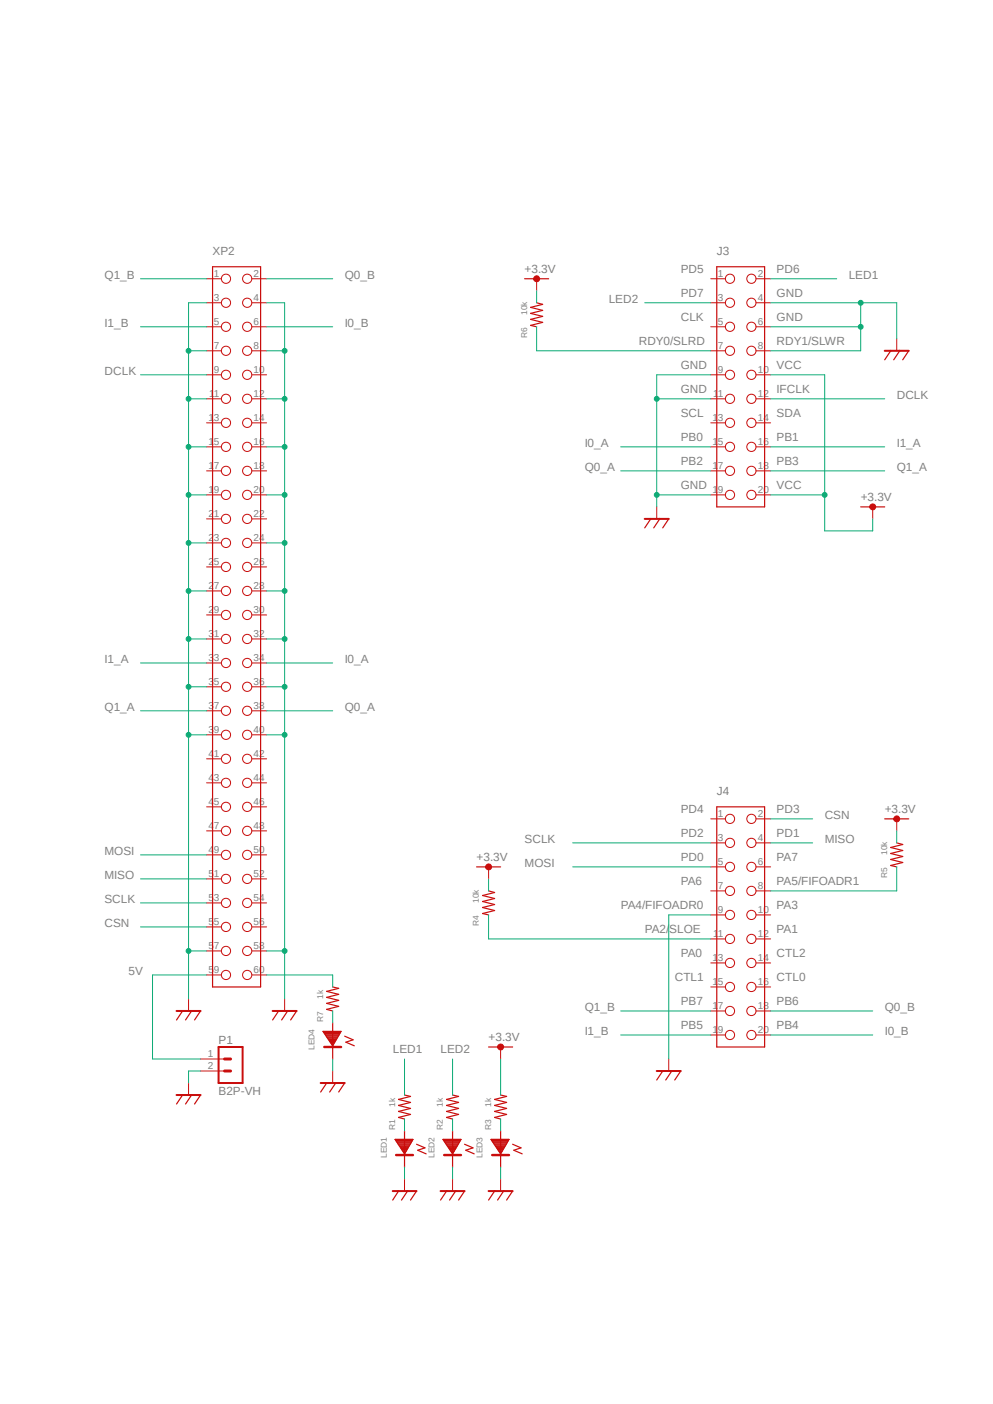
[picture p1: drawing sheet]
<?xml version="1.0" encoding="utf-8"?>
<!DOCTYPE eagle SYSTEM "eagle.dtd">
<eagle version="9.6.2">
<drawing>
<settings>
<setting alwaysvectorfont="no"/>
<setting verticaltext="up"/>
</settings>
<grid distance="0.1" unitdist="inch" unit="inch" style="lines" multiple="1" display="yes" altdistance="0.01" altunitdist="inch" altunit="inch"/>
<schematic xreflabel="%F%N/%S.%C%R" xrefpart="/%S.%C%R">
<libraries>
<library name="power">
<symbols>
<symbol name="+3.3V">
<wire x1="-2.54" y1="0" x2="2.54" y2="0" width="0.254" layer="94"/>
<circle x="0" y="0" radius="0.254" width="0.254" layer="94"/>
<circle x="0" y="0" radius="0.508" width="0.254" layer="94"/>
<text x="-2.54" y="1.27" size="1.778" layer="96">&gt;VALUE</text>
<pin name="+3.3V" x="0" y="-2.54" visible="off" length="short" direction="sup" rot="R90"/>
</symbol>
<symbol name="GND">
<wire x1="-2.54" y1="-2.54" x2="-1.27" y2="-2.54" width="0.4064" layer="94"/>
<wire x1="0.635" y1="-2.54" x2="2.54" y2="-2.54" width="0.4064" layer="94"/>
<wire x1="-1.27" y1="-2.54" x2="-2.54" y2="-4.445" width="0.254" layer="94"/>
<wire x1="2.54" y1="-2.54" x2="1.27" y2="-4.445" width="0.254" layer="94"/>
<wire x1="0.635" y1="-2.54" x2="-1.27" y2="-2.54" width="0.4064" layer="94"/>
<wire x1="0.635" y1="-2.54" x2="-0.635" y2="-4.445" width="0.254" layer="94"/>
<pin name="GND" x="0" y="0" visible="off" length="short" direction="sup" rot="R270"/>
</symbol>
</symbols>
<devicesets>
<deviceset name="+3.3V">
<gates>
<gate name="G$1" symbol="+3.3V" x="0" y="0"/>
</gates>
<devices>
<device name="">
<technologies>
<technology name=""/>
</technologies>
</device>
</devices>
</deviceset>
<deviceset name="GND">
<gates>
<gate name="GND" symbol="GND" x="0" y="0"/>
</gates>
<devices>
<device name="">
<technologies>
<technology name=""/>
</technologies>
</device>
</devices>
</deviceset>
</devicesets>
</library>
<library name="ttaka_desc">
<symbols>
<symbol name="RESISTOR">
<wire x1="-2.54" y1="0" x2="-2.2225" y2="1.27" width="0.254" layer="94"/>
<wire x1="-2.2225" y1="1.27" x2="-1.5875" y2="-1.27" width="0.254" layer="94"/>
<wire x1="-1.5875" y1="-1.27" x2="-0.9525" y2="1.27" width="0.254" layer="94"/>
<wire x1="-0.9525" y1="1.27" x2="-0.3175" y2="-1.27" width="0.254" layer="94"/>
<wire x1="-0.3175" y1="-1.27" x2="0.3175" y2="1.27" width="0.254" layer="94"/>
<wire x1="0.3175" y1="1.27" x2="0.9525" y2="-1.27" width="0.254" layer="94"/>
<wire x1="0.9525" y1="-1.27" x2="1.5875" y2="1.27" width="0.254" layer="94"/>
<wire x1="1.5875" y1="1.27" x2="2.2225" y2="-1.27" width="0.254" layer="94"/>
<wire x1="2.2225" y1="-1.27" x2="2.54" y2="0" width="0.254" layer="94"/>
<text x="-4.826" y="2.032" size="1.27" layer="95">&gt;NAME</text>
<text x="0" y="2.032" size="1.27" layer="96">&gt;VALUE</text>
<pin name="P$1" x="-2.54" y="0" visible="off" length="point" direction="pas"/>
<pin name="P$2" x="2.54" y="0" visible="off" length="point" direction="pas"/>
</symbol>
<symbol name="LED">
<wire x1="-2.54" y1="0" x2="5.1435" y2="0" width="0.254" layer="94"/>
<text x="-1.27" y="-5.08" size="1.27" layer="95">&gt;NAME</text>
<pin name="+" x="-2.54" y="0" visible="off" length="point" direction="pas"/>
<pin name="P$2" x="5.08" y="0" visible="off" length="point" direction="pas"/>
<polygon width="0.254" layer="94">
<vertex x="-0.762" y="1.778"/>
<vertex x="-0.762" y="-2.032"/>
<vertex x="2.286" y="0"/>
</polygon>
<wire x1="2.54" y1="1.778" x2="2.54" y2="-1.778" width="0.508" layer="94"/>
<wire x1="0.254" y1="2.54" x2="1.016" y2="4.318" width="0.254" layer="94"/>
<wire x1="1.016" y1="4.318" x2="1.524" y2="2.794" width="0.254" layer="94"/>
<wire x1="1.524" y1="2.794" x2="2.286" y2="4.572" width="0.254" layer="94"/>
</symbol>
</symbols>
<devicesets>
<deviceset name="LED1608">
<gates>
<gate name="G$1" symbol="LED" x="0" y="0"/>
</gates>
<devices>
<device name="" package="LED_1608">
<connects>
<connect gate="G$1" pin="+" pad="1"/>
<connect gate="G$1" pin="P$2" pad="2"/>
</connects>
<technologies>
<technology name=""/>
</technologies>
</device>
</devices>
</deviceset>
<deviceset name="R1608">
<gates>
<gate name="G$1" symbol="RESISTOR" x="0" y="0"/>
</gates>
<devices>
<device name="" package="C1608">
<connects>
<connect gate="G$1" pin="P$1" pad="1"/>
<connect gate="G$1" pin="P$2" pad="2"/>
</connects>
<technologies>
<technology name=""/>
</technologies>
</device>
</devices>
</deviceset>
</devicesets>
</library>
<library name="ttaka_conn">
<symbols>
<symbol name="EXTCON20P">
<text x="-5.08" y="27.94" size="1.778" layer="95" ratio="20">&gt;NAME</text>
<pin name="P12" x="6.35" y="-2.54" visible="pad" length="middle" function="dot" rot="R180"/>
<pin name="P11" x="-6.35" y="-2.54" visible="pad" length="middle" function="dot"/>
<pin name="P10" x="6.35" y="2.54" visible="pad" length="middle" function="dot" rot="R180"/>
<pin name="P9" x="-6.35" y="2.54" visible="pad" length="middle" function="dot"/>
<pin name="P8" x="6.35" y="7.62" visible="pad" length="middle" function="dot" rot="R180"/>
<pin name="P7" x="-6.35" y="7.62" visible="pad" length="middle" function="dot"/>
<pin name="P6" x="6.35" y="12.7" visible="pad" length="middle" function="dot" rot="R180"/>
<pin name="P5" x="-6.35" y="12.7" visible="pad" length="middle" function="dot"/>
<pin name="P4" x="6.35" y="17.78" visible="pad" length="middle" function="dot" rot="R180"/>
<pin name="P3" x="-6.35" y="17.78" visible="pad" length="middle" function="dot"/>
<pin name="P13" x="-6.35" y="-7.62" visible="pad" length="middle" function="dot"/>
<pin name="P14" x="6.35" y="-7.62" visible="pad" length="middle" function="dot" rot="R180"/>
<pin name="P15" x="-6.35" y="-12.7" visible="pad" length="middle" function="dot"/>
<pin name="P16" x="6.35" y="-12.7" visible="pad" length="middle" function="dot" rot="R180"/>
<pin name="P17" x="-6.35" y="-17.78" visible="pad" length="middle" function="dot"/>
<pin name="P18" x="6.35" y="-17.78" visible="pad" length="middle" function="dot" rot="R180"/>
<pin name="P19" x="-6.35" y="-22.86" visible="pad" length="middle" function="dot"/>
<pin name="P20" x="6.35" y="-22.86" visible="pad" length="middle" function="dot" rot="R180"/>
<pin name="P2" x="6.35" y="22.86" visible="pad" length="middle" function="dot" rot="R180"/>
<pin name="P1" x="-6.35" y="22.86" visible="pad" length="middle" function="dot"/>
<wire x1="5.08" y1="25.4" x2="5.08" y2="-25.4" width="0.254" layer="94"/>
<wire x1="5.08" y1="-25.4" x2="-5.08" y2="-25.4" width="0.254" layer="94"/>
<wire x1="-5.08" y1="-25.4" x2="-5.08" y2="25.4" width="0.254" layer="94"/>
<wire x1="-5.08" y1="25.4" x2="5.08" y2="25.4" width="0.254" layer="94"/>
</symbol>
<symbol name="EXTCON60P">
<text x="-5.08" y="78.74" size="1.778" layer="95" ratio="20">&gt;NAME</text>
<pin name="P12" x="6.35" y="48.26" visible="pad" length="middle" function="dot" rot="R180"/>
<pin name="P11" x="-6.35" y="48.26" visible="pad" length="middle" function="dot"/>
<pin name="P10" x="6.35" y="53.34" visible="pad" length="middle" function="dot" rot="R180"/>
<pin name="P9" x="-6.35" y="53.34" visible="pad" length="middle" function="dot"/>
<pin name="P8" x="6.35" y="58.42" visible="pad" length="middle" function="dot" rot="R180"/>
<pin name="P7" x="-6.35" y="58.42" visible="pad" length="middle" function="dot"/>
<pin name="P6" x="6.35" y="63.5" visible="pad" length="middle" function="dot" rot="R180"/>
<pin name="P5" x="-6.35" y="63.5" visible="pad" length="middle" function="dot"/>
<pin name="P4" x="6.35" y="68.58" visible="pad" length="middle" function="dot" rot="R180"/>
<pin name="P3" x="-6.35" y="68.58" visible="pad" length="middle" function="dot"/>
<pin name="P13" x="-6.35" y="43.18" visible="pad" length="middle" function="dot"/>
<pin name="P14" x="6.35" y="43.18" visible="pad" length="middle" function="dot" rot="R180"/>
<pin name="P15" x="-6.35" y="38.1" visible="pad" length="middle" function="dot"/>
<pin name="P16" x="6.35" y="38.1" visible="pad" length="middle" function="dot" rot="R180"/>
<pin name="P17" x="-6.35" y="33.02" visible="pad" length="middle" function="dot"/>
<pin name="P18" x="6.35" y="33.02" visible="pad" length="middle" function="dot" rot="R180"/>
<pin name="P19" x="-6.35" y="27.94" visible="pad" length="middle" function="dot"/>
<pin name="P20" x="6.35" y="27.94" visible="pad" length="middle" function="dot" rot="R180"/>
<pin name="P2" x="6.35" y="73.66" visible="pad" length="middle" function="dot" rot="R180"/>
<pin name="P1" x="-6.35" y="73.66" visible="pad" length="middle" function="dot"/>
<pin name="P21" x="-6.35" y="22.86" visible="pad" length="middle" function="dot"/>
<pin name="P22" x="6.35" y="22.86" visible="pad" length="middle" function="dot" rot="R180"/>
<pin name="P23" x="-6.35" y="17.78" visible="pad" length="middle" function="dot"/>
<pin name="P24" x="6.35" y="17.78" visible="pad" length="middle" function="dot" rot="R180"/>
<pin name="P25" x="-6.35" y="12.7" visible="pad" length="middle" function="dot"/>
<pin name="P26" x="6.35" y="12.7" visible="pad" length="middle" function="dot" rot="R180"/>
<pin name="P27" x="-6.35" y="7.62" visible="pad" length="middle" function="dot"/>
<pin name="P28" x="6.35" y="7.62" visible="pad" length="middle" function="dot" rot="R180"/>
<wire x1="5.08" y1="76.2" x2="5.08" y2="-76.2" width="0.254" layer="94"/>
<wire x1="5.08" y1="-76.2" x2="-5.08" y2="-76.2" width="0.254" layer="94"/>
<wire x1="-5.08" y1="-76.2" x2="-5.08" y2="76.2" width="0.254" layer="94"/>
<wire x1="-5.08" y1="76.2" x2="5.08" y2="76.2" width="0.254" layer="94"/>
<pin name="P29" x="-6.35" y="2.54" visible="pad" length="middle" function="dot"/>
<pin name="P30" x="6.35" y="2.54" visible="pad" length="middle" function="dot" rot="R180"/>
<pin name="P31" x="-6.35" y="-2.54" visible="pad" length="middle" function="dot"/>
<pin name="P32" x="6.35" y="-2.54" visible="pad" length="middle" function="dot" rot="R180"/>
<pin name="P33" x="-6.35" y="-7.62" visible="pad" length="middle" function="dot"/>
<pin name="P34" x="6.35" y="-7.62" visible="pad" length="middle" function="dot" rot="R180"/>
<pin name="P35" x="-6.35" y="-12.7" visible="pad" length="middle" function="dot"/>
<pin name="P36" x="6.35" y="-12.7" visible="pad" length="middle" function="dot" rot="R180"/>
<pin name="P37" x="-6.35" y="-17.78" visible="pad" length="middle" function="dot"/>
<pin name="P38" x="6.35" y="-17.78" visible="pad" length="middle" function="dot" rot="R180"/>
<pin name="P39" x="-6.35" y="-22.86" visible="pad" length="middle" function="dot"/>
<pin name="P40" x="6.35" y="-22.86" visible="pad" length="middle" function="dot" rot="R180"/>
<pin name="P41" x="-6.35" y="-27.94" visible="pad" length="middle" function="dot"/>
<pin name="P42" x="6.35" y="-27.94" visible="pad" length="middle" function="dot" rot="R180"/>
<pin name="P43" x="-6.35" y="-33.02" visible="pad" length="middle" function="dot"/>
<pin name="P44" x="6.35" y="-33.02" visible="pad" length="middle" function="dot" rot="R180"/>
<pin name="P45" x="-6.35" y="-38.1" visible="pad" length="middle" function="dot"/>
<pin name="P46" x="6.35" y="-38.1" visible="pad" length="middle" function="dot" rot="R180"/>
<pin name="P47" x="-6.35" y="-43.18" visible="pad" length="middle" function="dot"/>
<pin name="P48" x="6.35" y="-43.18" visible="pad" length="middle" function="dot" rot="R180"/>
<pin name="P49" x="-6.35" y="-48.26" visible="pad" length="middle" function="dot"/>
<pin name="P50" x="6.35" y="-48.26" visible="pad" length="middle" function="dot" rot="R180"/>
<pin name="P51" x="-6.35" y="-53.34" visible="pad" length="middle" function="dot"/>
<pin name="P52" x="6.35" y="-53.34" visible="pad" length="middle" function="dot" rot="R180"/>
<pin name="P53" x="-6.35" y="-58.42" visible="pad" length="middle" function="dot"/>
<pin name="P54" x="6.35" y="-58.42" visible="pad" length="middle" function="dot" rot="R180"/>
<pin name="P55" x="-6.35" y="-63.5" visible="pad" length="middle" function="dot"/>
<pin name="P56" x="6.35" y="-63.5" visible="pad" length="middle" function="dot" rot="R180"/>
<pin name="P57" x="-6.35" y="-68.58" visible="pad" length="middle" function="dot"/>
<pin name="P58" x="6.35" y="-68.58" visible="pad" length="middle" function="dot" rot="R180"/>
<pin name="P59" x="-6.35" y="-73.66" visible="pad" length="middle" function="dot"/>
<pin name="P60" x="6.35" y="-73.66" visible="pad" length="middle" function="dot" rot="R180"/>
</symbol>
<symbol name="JST_VH_2P">
<pin name="1" x="-5.08" y="0" visible="pad" length="middle" direction="pas" swaplevel="1"/>
<wire x1="1.27" y1="0" x2="0" y2="0" width="0.6096" layer="94"/>
<pin name="2" x="-5.08" y="-2.54" visible="pad" length="middle" direction="pas" swaplevel="1"/>
<wire x1="1.27" y1="-2.54" x2="0" y2="-2.54" width="0.6096" layer="94"/>
<wire x1="-1.27" y1="2.54" x2="3.81" y2="2.54" width="0.4064" layer="94"/>
<wire x1="-1.27" y1="2.54" x2="-1.27" y2="-5.08" width="0.4064" layer="94"/>
<wire x1="3.81" y1="2.54" x2="3.81" y2="-5.08" width="0.4064" layer="94"/>
<wire x1="-1.27" y1="-5.08" x2="3.81" y2="-5.08" width="0.4064" layer="94"/>
<text x="-1.27" y="3.175" size="1.778" layer="95">&gt;NAME</text>
<text x="-1.27" y="-7.62" size="1.778" layer="95">&gt;VALUE</text>
</symbol>
</symbols>
<devicesets>
<deviceset name="PINH-2.54MM-20P">
<gates>
<gate name="G$1" symbol="EXTCON20P" x="0" y="0"/>
</gates>
<devices>
<device name="" package="PINH-2.54MM-20P">
<connects>
<connect gate="G$1" pin="P1" pad="1"/>
<connect gate="G$1" pin="P10" pad="10"/>
<connect gate="G$1" pin="P11" pad="11"/>
<connect gate="G$1" pin="P12" pad="12"/>
<connect gate="G$1" pin="P13" pad="13"/>
<connect gate="G$1" pin="P14" pad="14"/>
<connect gate="G$1" pin="P15" pad="15"/>
<connect gate="G$1" pin="P16" pad="16"/>
<connect gate="G$1" pin="P17" pad="17"/>
<connect gate="G$1" pin="P18" pad="18"/>
<connect gate="G$1" pin="P19" pad="19"/>
<connect gate="G$1" pin="P2" pad="2"/>
<connect gate="G$1" pin="P20" pad="20"/>
<connect gate="G$1" pin="P3" pad="3"/>
<connect gate="G$1" pin="P4" pad="4"/>
<connect gate="G$1" pin="P5" pad="5"/>
<connect gate="G$1" pin="P6" pad="6"/>
<connect gate="G$1" pin="P7" pad="7"/>
<connect gate="G$1" pin="P8" pad="8"/>
<connect gate="G$1" pin="P9" pad="9"/>
</connects>
<technologies>
<technology name=""/>
</technologies>
</device>
</devices>
</deviceset>
<deviceset name="PINH-2.54MM-60P">
<gates>
<gate name="G$1" symbol="EXTCON60P" x="0" y="0"/>
</gates>
<devices>
<device name="" package="PINH-2.54MM-60P">
<connects>
<connect gate="G$1" pin="P1" pad="1"/>
<connect gate="G$1" pin="P10" pad="10"/>
<connect gate="G$1" pin="P11" pad="11"/>
<connect gate="G$1" pin="P12" pad="12"/>
<connect gate="G$1" pin="P13" pad="13"/>
<connect gate="G$1" pin="P14" pad="14"/>
<connect gate="G$1" pin="P15" pad="15"/>
<connect gate="G$1" pin="P16" pad="16"/>
<connect gate="G$1" pin="P17" pad="17"/>
<connect gate="G$1" pin="P18" pad="18"/>
<connect gate="G$1" pin="P19" pad="19"/>
<connect gate="G$1" pin="P2" pad="2"/>
<connect gate="G$1" pin="P20" pad="20"/>
<connect gate="G$1" pin="P21" pad="21"/>
<connect gate="G$1" pin="P22" pad="22"/>
<connect gate="G$1" pin="P23" pad="23"/>
<connect gate="G$1" pin="P24" pad="24"/>
<connect gate="G$1" pin="P25" pad="25"/>
<connect gate="G$1" pin="P26" pad="26"/>
<connect gate="G$1" pin="P27" pad="27"/>
<connect gate="G$1" pin="P28" pad="28"/>
<connect gate="G$1" pin="P29" pad="29"/>
<connect gate="G$1" pin="P3" pad="3"/>
<connect gate="G$1" pin="P30" pad="30"/>
<connect gate="G$1" pin="P31" pad="31"/>
<connect gate="G$1" pin="P32" pad="32"/>
<connect gate="G$1" pin="P33" pad="33"/>
<connect gate="G$1" pin="P34" pad="34"/>
<connect gate="G$1" pin="P35" pad="35"/>
<connect gate="G$1" pin="P36" pad="36"/>
<connect gate="G$1" pin="P37" pad="37"/>
<connect gate="G$1" pin="P38" pad="38"/>
<connect gate="G$1" pin="P39" pad="39"/>
<connect gate="G$1" pin="P4" pad="4"/>
<connect gate="G$1" pin="P40" pad="40"/>
<connect gate="G$1" pin="P41" pad="41"/>
<connect gate="G$1" pin="P42" pad="42"/>
<connect gate="G$1" pin="P43" pad="43"/>
<connect gate="G$1" pin="P44" pad="44"/>
<connect gate="G$1" pin="P45" pad="45"/>
<connect gate="G$1" pin="P46" pad="46"/>
<connect gate="G$1" pin="P47" pad="47"/>
<connect gate="G$1" pin="P48" pad="48"/>
<connect gate="G$1" pin="P49" pad="49"/>
<connect gate="G$1" pin="P5" pad="5"/>
<connect gate="G$1" pin="P50" pad="50"/>
<connect gate="G$1" pin="P51" pad="51"/>
<connect gate="G$1" pin="P52" pad="52"/>
<connect gate="G$1" pin="P53" pad="53"/>
<connect gate="G$1" pin="P54" pad="54"/>
<connect gate="G$1" pin="P55" pad="55"/>
<connect gate="G$1" pin="P56" pad="56"/>
<connect gate="G$1" pin="P57" pad="57"/>
<connect gate="G$1" pin="P58" pad="58"/>
<connect gate="G$1" pin="P59" pad="59"/>
<connect gate="G$1" pin="P6" pad="6"/>
<connect gate="G$1" pin="P60" pad="60"/>
<connect gate="G$1" pin="P7" pad="7"/>
<connect gate="G$1" pin="P8" pad="8"/>
<connect gate="G$1" pin="P9" pad="9"/>
</connects>
<technologies>
<technology name=""/>
</technologies>
</device>
</devices>
</deviceset>
<deviceset name="B2P-VH">
<gates>
<gate name="G$1" symbol="JST_VH_2P" x="0" y="0"/>
</gates>
<devices>
<device name="" package="B2P-VH">
<connects>
<connect gate="G$1" pin="1" pad="1"/>
<connect gate="G$1" pin="2" pad="2"/>
</connects>
<technologies>
<technology name=""/>
</technologies>
</device>
</devices>
</deviceset>
</devicesets>
</library>
</libraries>
<attributes>
</attributes>
<variantdefs>
</variantdefs>
<classes>
<class number="0" name="default" width="0" drill="0">
</class>
</classes>
<parts>
<part name="J3" library="ttaka_conn" deviceset="PINH-2.54MM-20P" device=""/>
<part name="J4" library="ttaka_conn" deviceset="PINH-2.54MM-20P" device=""/>
<part name="LED1" library="ttaka_desc" deviceset="LED1608" device=""/>
<part name="LED2" library="ttaka_desc" deviceset="LED1608" device=""/>
<part name="LED3" library="ttaka_desc" deviceset="LED1608" device=""/>
<part name="U$4" library="power" deviceset="GND" device=""/>
<part name="U$5" library="power" deviceset="+3.3V" device=""/>
<part name="U$6" library="power" deviceset="GND" device=""/>
<part name="U$9" library="power" deviceset="GND" device=""/>
<part name="U$10" library="power" deviceset="+3.3V" device=""/>
<part name="U$17" library="power" deviceset="+3.3V" device=""/>
<part name="U$19" library="power" deviceset="GND" device=""/>
<part name="U$20" library="power" deviceset="+3.3V" device=""/>
<part name="U$2" library="power" deviceset="GND" device=""/>
<part name="U$3" library="power" deviceset="GND" device=""/>
<part name="U$1" library="power" deviceset="+3.3V" device=""/>
<part name="U$12" library="power" deviceset="GND" device=""/>
<part name="U$13" library="power" deviceset="GND" device=""/>
<part name="R1" library="ttaka_desc" deviceset="R1608" device="" value="1k"/>
<part name="R2" library="ttaka_desc" deviceset="R1608" device="" value="1k"/>
<part name="R3" library="ttaka_desc" deviceset="R1608" device="" value="1k"/>
<part name="R4" library="ttaka_desc" deviceset="R1608" device="" value="10k"/>
<part name="R5" library="ttaka_desc" deviceset="R1608" device="" value="10k"/>
<part name="R6" library="ttaka_desc" deviceset="R1608" device="" value="10k"/>
<part name="XP2" library="ttaka_conn" deviceset="PINH-2.54MM-60P" device=""/>
<part name="U$7" library="power" deviceset="GND" device=""/>
<part name="P1" library="ttaka_conn" deviceset="B2P-VH" device=""/>
<part name="R7" library="ttaka_desc" deviceset="R1608" device="" value="1k"/>
<part name="LED4" library="ttaka_desc" deviceset="LED1608" device=""/>
<part name="U$8" library="power" deviceset="GND" device=""/>
</parts>
<sheets>
<sheet>
<plain>
<text x="187.96" y="11.43" size="1.778" layer="95">RDY1/SLWR</text>
<text x="187.96" y="26.67" size="1.778" layer="95">PD6</text>
<text x="187.96" y="21.59" size="1.778" layer="95">GND</text>
<text x="187.96" y="16.51" size="1.778" layer="95">GND</text>
<text x="187.96" y="6.35" size="1.778" layer="95">VCC</text>
<text x="187.96" y="-19.05" size="1.778" layer="95">VCC</text>
<text x="187.96" y="1.27" size="1.778" layer="95">IFCLK</text>
<text x="187.96" y="-3.81" size="1.778" layer="95">SDA</text>
<text x="187.96" y="-8.89" size="1.778" layer="95">PB1</text>
<text x="187.96" y="-13.97" size="1.778" layer="95">PB3</text>
<text x="167.64" y="-19.05" size="1.778" layer="95">GND</text>
<text x="167.64" y="1.27" size="1.778" layer="95">GND</text>
<text x="167.64" y="6.35" size="1.778" layer="95">GND</text>
<text x="167.64" y="26.67" size="1.778" layer="95">PD5</text>
<text x="167.64" y="21.59" size="1.778" layer="95">PD7</text>
<text x="167.64" y="16.51" size="1.778" layer="95">CLK</text>
<text x="158.75" y="11.43" size="1.778" layer="95">RDY0/SLRD</text>
<text x="167.64" y="-3.81" size="1.778" layer="95">SCL</text>
<text x="167.64" y="-8.89" size="1.778" layer="95">PB0</text>
<text x="167.64" y="-13.97" size="1.778" layer="95">PB2</text>
<text x="167.64" y="-87.63" size="1.778" layer="95">PD4</text>
<text x="167.64" y="-92.71" size="1.778" layer="95">PD2</text>
<text x="167.64" y="-97.79" size="1.778" layer="95">PD0</text>
<text x="167.64" y="-102.87" size="1.778" layer="95">PA6</text>
<text x="154.94" y="-107.95" size="1.778" layer="95">PA4/FIFOADR0</text>
<text x="160.02" y="-113.03" size="1.778" layer="95">PA2/SLOE</text>
<text x="167.64" y="-118.11" size="1.778" layer="95">PA0</text>
<text x="166.37" y="-123.19" size="1.778" layer="95">CTL1</text>
<text x="167.64" y="-128.27" size="1.778" layer="95">PB7</text>
<text x="167.64" y="-133.35" size="1.778" layer="95">PB5</text>
<text x="187.96" y="-133.35" size="1.778" layer="95">PB4</text>
<text x="187.96" y="-128.27" size="1.778" layer="95">PB6</text>
<text x="187.96" y="-123.19" size="1.778" layer="95">CTL0</text>
<text x="187.96" y="-118.11" size="1.778" layer="95">CTL2</text>
<text x="187.96" y="-113.03" size="1.778" layer="95">PA1</text>
<text x="187.96" y="-107.95" size="1.778" layer="95">PA3</text>
<text x="187.96" y="-102.87" size="1.778" layer="95">PA5/FIFOADR1</text>
<text x="187.96" y="-97.79" size="1.778" layer="95">PA7</text>
<text x="187.96" y="-92.71" size="1.778" layer="95">PD1</text>
<text x="187.96" y="-87.63" size="1.778" layer="95">PD3</text>
</plain>
<instances>
<instance part="J3" gate="G$1" x="180.34" y="2.54" smashed="yes">
<attribute name="NAME" x="175.26" y="30.48" size="1.778" layer="95" ratio="20"/>
</instance>
<instance part="J4" gate="G$1" x="180.34" y="-111.76" smashed="yes">
<attribute name="NAME" x="175.26" y="-83.82" size="1.778" layer="95" ratio="20"/>
</instance>
<instance part="LED1" gate="G$1" x="109.22" y="-157.48" smashed="yes" rot="R270">
<attribute name="NAME" x="104.14" y="-156.21" size="1.27" layer="95" rot="R270"/>
</instance>
<instance part="LED2" gate="G$1" x="119.38" y="-157.48" smashed="yes" rot="R270">
<attribute name="NAME" x="114.3" y="-156.21" size="1.27" layer="95" rot="R270"/>
</instance>
<instance part="LED3" gate="G$1" x="129.54" y="-157.48" smashed="yes" rot="R270">
<attribute name="NAME" x="124.46" y="-156.21" size="1.27" layer="95" rot="R270"/>
</instance>
<instance part="U$4" gate="GND" x="129.54" y="-165.1" smashed="yes"/>
<instance part="U$5" gate="G$1" x="129.54" y="-137.16" smashed="yes">
<attribute name="VALUE" x="127" y="-135.89" size="1.778" layer="96"/>
</instance>
<instance part="U$6" gate="GND" x="213.36" y="12.7" smashed="yes"/>
<instance part="U$9" gate="GND" x="162.56" y="-22.86" smashed="yes"/>
<instance part="U$10" gate="G$1" x="137.16" y="25.4" smashed="yes">
<attribute name="VALUE" x="134.62" y="26.67" size="1.778" layer="96"/>
</instance>
<instance part="U$17" gate="G$1" x="208.28" y="-22.86" smashed="yes">
<attribute name="VALUE" x="205.74" y="-21.59" size="1.778" layer="96"/>
</instance>
<instance part="U$19" gate="GND" x="165.1" y="-139.7" smashed="yes"/>
<instance part="U$20" gate="G$1" x="127" y="-99.06" smashed="yes">
<attribute name="VALUE" x="124.46" y="-97.79" size="1.778" layer="96"/>
</instance>
<instance part="U$2" gate="GND" x="119.38" y="-165.1" smashed="yes"/>
<instance part="U$3" gate="GND" x="109.22" y="-165.1" smashed="yes"/>
<instance part="U$1" gate="G$1" x="213.36" y="-88.9" smashed="yes">
<attribute name="VALUE" x="210.82" y="-87.63" size="1.778" layer="96"/>
</instance>
<instance part="U$12" gate="GND" x="83.82" y="-127" smashed="yes"/>
<instance part="U$13" gate="GND" x="63.5" y="-127" smashed="yes"/>
<instance part="R1" gate="G$1" x="109.22" y="-149.86" smashed="yes" rot="R90">
<attribute name="NAME" x="107.188" y="-154.686" size="1.27" layer="95" rot="R90"/>
<attribute name="VALUE" x="107.188" y="-149.86" size="1.27" layer="96" rot="R90"/>
</instance>
<instance part="R2" gate="G$1" x="119.38" y="-149.86" smashed="yes" rot="R90">
<attribute name="NAME" x="117.348" y="-154.686" size="1.27" layer="95" rot="R90"/>
<attribute name="VALUE" x="117.348" y="-149.86" size="1.27" layer="96" rot="R90"/>
</instance>
<instance part="R3" gate="G$1" x="129.54" y="-149.86" smashed="yes" rot="R90">
<attribute name="NAME" x="127.508" y="-154.686" size="1.27" layer="95" rot="R90"/>
<attribute name="VALUE" x="127.508" y="-149.86" size="1.27" layer="96" rot="R90"/>
</instance>
<instance part="R4" gate="G$1" x="127" y="-106.68" smashed="yes" rot="R90">
<attribute name="NAME" x="124.968" y="-111.506" size="1.27" layer="95" rot="R90"/>
<attribute name="VALUE" x="124.968" y="-106.68" size="1.27" layer="96" rot="R90"/>
</instance>
<instance part="R5" gate="G$1" x="213.36" y="-96.52" smashed="yes" rot="R90">
<attribute name="NAME" x="211.328" y="-101.346" size="1.27" layer="95" rot="R90"/>
<attribute name="VALUE" x="211.328" y="-96.52" size="1.27" layer="96" rot="R90"/>
</instance>
<instance part="R6" gate="G$1" x="137.16" y="17.78" smashed="yes" rot="R90">
<attribute name="NAME" x="135.128" y="12.954" size="1.27" layer="95" rot="R90"/>
<attribute name="VALUE" x="135.128" y="17.78" size="1.27" layer="96" rot="R90"/>
</instance>
<instance part="XP2" gate="G$1" x="73.66" y="-48.26" smashed="yes">
<attribute name="NAME" x="68.58" y="30.48" size="1.778" layer="95" ratio="20"/>
</instance>
<instance part="U$7" gate="GND" x="63.5" y="-144.78" smashed="yes"/>
<instance part="P1" gate="G$1" x="71.12" y="-139.7" smashed="yes">
<attribute name="NAME" x="69.85" y="-136.525" size="1.778" layer="95"/>
<attribute name="VALUE" x="69.85" y="-147.32" size="1.778" layer="95"/>
</instance>
<instance part="R7" gate="G$1" x="93.98" y="-127" smashed="yes" rot="R90">
<attribute name="NAME" x="91.948" y="-131.826" size="1.27" layer="95" rot="R90"/>
<attribute name="VALUE" x="91.948" y="-127" size="1.27" layer="96" rot="R90"/>
</instance>
<instance part="LED4" gate="G$1" x="93.98" y="-134.62" smashed="yes" rot="R270">
<attribute name="NAME" x="88.9" y="-133.35" size="1.27" layer="95" rot="R270"/>
</instance>
<instance part="U$8" gate="GND" x="93.98" y="-142.24" smashed="yes"/>
</instances>
<busses>
</busses>
<nets>
<net name="GND" class="0">
<segment>
<pinref part="U$4" gate="GND" pin="GND"/>
<pinref part="LED3" gate="G$1" pin="P$2"/>
<wire x1="129.54" y1="-165.1" x2="129.54" y2="-162.56" width="0.1524" layer="91"/>
</segment>
<segment>
<pinref part="J3" gate="G$1" pin="P4"/>
<wire x1="186.69" y1="20.32" x2="205.74" y2="20.32" width="0.1524" layer="91"/>
<pinref part="U$6" gate="GND" pin="GND"/>
<wire x1="205.74" y1="20.32" x2="213.36" y2="20.32" width="0.1524" layer="91"/>
<wire x1="213.36" y1="20.32" x2="213.36" y2="12.7" width="0.1524" layer="91"/>
<pinref part="J3" gate="G$1" pin="P8"/>
<wire x1="186.69" y1="10.16" x2="205.74" y2="10.16" width="0.1524" layer="91"/>
<wire x1="205.74" y1="10.16" x2="205.74" y2="15.24" width="0.1524" layer="91"/>
<junction x="205.74" y="20.32"/>
<pinref part="J3" gate="G$1" pin="P6"/>
<wire x1="205.74" y1="15.24" x2="205.74" y2="20.32" width="0.1524" layer="91"/>
<wire x1="186.69" y1="15.24" x2="205.74" y2="15.24" width="0.1524" layer="91"/>
<junction x="205.74" y="15.24"/>
</segment>
<segment>
<pinref part="U$9" gate="GND" pin="GND"/>
<pinref part="J3" gate="G$1" pin="P9"/>
<wire x1="162.56" y1="0" x2="162.56" y2="-20.32" width="0.1524" layer="91"/>
<wire x1="162.56" y1="-20.32" x2="162.56" y2="-22.86" width="0.1524" layer="91"/>
<wire x1="173.99" y1="5.08" x2="162.56" y2="5.08" width="0.1524" layer="91"/>
<wire x1="162.56" y1="5.08" x2="162.56" y2="0" width="0.1524" layer="91"/>
<pinref part="J3" gate="G$1" pin="P11"/>
<wire x1="173.99" y1="0" x2="162.56" y2="0" width="0.1524" layer="91"/>
<junction x="162.56" y="0"/>
<pinref part="J3" gate="G$1" pin="P19"/>
<wire x1="173.99" y1="-20.32" x2="162.56" y2="-20.32" width="0.1524" layer="91"/>
<junction x="162.56" y="-20.32"/>
</segment>
<segment>
<pinref part="J4" gate="G$1" pin="P9"/>
<wire x1="173.99" y1="-109.22" x2="165.1" y2="-109.22" width="0.1524" layer="91"/>
<pinref part="U$19" gate="GND" pin="GND"/>
<wire x1="165.1" y1="-109.22" x2="165.1" y2="-139.7" width="0.1524" layer="91"/>
</segment>
<segment>
<pinref part="LED2" gate="G$1" pin="P$2"/>
<pinref part="U$2" gate="GND" pin="GND"/>
<wire x1="119.38" y1="-162.56" x2="119.38" y2="-165.1" width="0.1524" layer="91"/>
</segment>
<segment>
<pinref part="LED1" gate="G$1" pin="P$2"/>
<pinref part="U$3" gate="GND" pin="GND"/>
<wire x1="109.22" y1="-162.56" x2="109.22" y2="-165.1" width="0.1524" layer="91"/>
</segment>
<segment>
<pinref part="XP2" gate="G$1" pin="P4"/>
<pinref part="U$12" gate="GND" pin="GND"/>
<wire x1="80.01" y1="20.32" x2="83.82" y2="20.32" width="0.1524" layer="91"/>
<wire x1="83.82" y1="20.32" x2="83.82" y2="10.16" width="0.1524" layer="91"/>
<pinref part="XP2" gate="G$1" pin="P8"/>
<wire x1="83.82" y1="10.16" x2="83.82" y2="0" width="0.1524" layer="91"/>
<wire x1="83.82" y1="0" x2="83.82" y2="-10.16" width="0.1524" layer="91"/>
<wire x1="83.82" y1="-10.16" x2="83.82" y2="-20.32" width="0.1524" layer="91"/>
<wire x1="83.82" y1="-20.32" x2="83.82" y2="-30.48" width="0.1524" layer="91"/>
<wire x1="83.82" y1="-30.48" x2="83.82" y2="-40.64" width="0.1524" layer="91"/>
<wire x1="83.82" y1="-40.64" x2="83.82" y2="-50.8" width="0.1524" layer="91"/>
<wire x1="83.82" y1="-50.8" x2="83.82" y2="-60.96" width="0.1524" layer="91"/>
<wire x1="83.82" y1="-60.96" x2="83.82" y2="-71.12" width="0.1524" layer="91"/>
<wire x1="83.82" y1="-71.12" x2="83.82" y2="-116.84" width="0.1524" layer="91"/>
<wire x1="83.82" y1="-116.84" x2="83.82" y2="-127" width="0.1524" layer="91"/>
<wire x1="80.01" y1="10.16" x2="83.82" y2="10.16" width="0.1524" layer="91"/>
<junction x="83.82" y="10.16"/>
<pinref part="XP2" gate="G$1" pin="P12"/>
<wire x1="80.01" y1="0" x2="83.82" y2="0" width="0.1524" layer="91"/>
<junction x="83.82" y="0"/>
<pinref part="XP2" gate="G$1" pin="P16"/>
<wire x1="80.01" y1="-10.16" x2="83.82" y2="-10.16" width="0.1524" layer="91"/>
<junction x="83.82" y="-10.16"/>
<pinref part="XP2" gate="G$1" pin="P20"/>
<wire x1="80.01" y1="-20.32" x2="83.82" y2="-20.32" width="0.1524" layer="91"/>
<junction x="83.82" y="-20.32"/>
<pinref part="XP2" gate="G$1" pin="P24"/>
<wire x1="80.01" y1="-30.48" x2="83.82" y2="-30.48" width="0.1524" layer="91"/>
<junction x="83.82" y="-30.48"/>
<pinref part="XP2" gate="G$1" pin="P28"/>
<wire x1="80.01" y1="-40.64" x2="83.82" y2="-40.64" width="0.1524" layer="91"/>
<junction x="83.82" y="-40.64"/>
<pinref part="XP2" gate="G$1" pin="P32"/>
<wire x1="80.01" y1="-50.8" x2="83.82" y2="-50.8" width="0.1524" layer="91"/>
<junction x="83.82" y="-50.8"/>
<pinref part="XP2" gate="G$1" pin="P36"/>
<wire x1="80.01" y1="-60.96" x2="83.82" y2="-60.96" width="0.1524" layer="91"/>
<junction x="83.82" y="-60.96"/>
<pinref part="XP2" gate="G$1" pin="P40"/>
<wire x1="80.01" y1="-71.12" x2="83.82" y2="-71.12" width="0.1524" layer="91"/>
<junction x="83.82" y="-71.12"/>
<pinref part="XP2" gate="G$1" pin="P58"/>
<wire x1="80.01" y1="-116.84" x2="83.82" y2="-116.84" width="0.1524" layer="91"/>
<junction x="83.82" y="-116.84"/>
</segment>
<segment>
<pinref part="XP2" gate="G$1" pin="P3"/>
<pinref part="U$13" gate="GND" pin="GND"/>
<wire x1="67.31" y1="20.32" x2="63.5" y2="20.32" width="0.1524" layer="91"/>
<wire x1="63.5" y1="20.32" x2="63.5" y2="10.16" width="0.1524" layer="91"/>
<pinref part="XP2" gate="G$1" pin="P7"/>
<wire x1="63.5" y1="10.16" x2="63.5" y2="0" width="0.1524" layer="91"/>
<wire x1="63.5" y1="0" x2="63.5" y2="-10.16" width="0.1524" layer="91"/>
<wire x1="63.5" y1="-10.16" x2="63.5" y2="-20.32" width="0.1524" layer="91"/>
<wire x1="63.5" y1="-20.32" x2="63.5" y2="-30.48" width="0.1524" layer="91"/>
<wire x1="63.5" y1="-30.48" x2="63.5" y2="-40.64" width="0.1524" layer="91"/>
<wire x1="63.5" y1="-40.64" x2="63.5" y2="-50.8" width="0.1524" layer="91"/>
<wire x1="63.5" y1="-50.8" x2="63.5" y2="-60.96" width="0.1524" layer="91"/>
<wire x1="63.5" y1="-60.96" x2="63.5" y2="-71.12" width="0.1524" layer="91"/>
<wire x1="63.5" y1="-71.12" x2="63.5" y2="-116.84" width="0.1524" layer="91"/>
<wire x1="63.5" y1="-116.84" x2="63.5" y2="-127" width="0.1524" layer="91"/>
<wire x1="67.31" y1="10.16" x2="63.5" y2="10.16" width="0.1524" layer="91"/>
<junction x="63.5" y="10.16"/>
<pinref part="XP2" gate="G$1" pin="P11"/>
<wire x1="67.31" y1="0" x2="63.5" y2="0" width="0.1524" layer="91"/>
<junction x="63.5" y="0"/>
<pinref part="XP2" gate="G$1" pin="P15"/>
<wire x1="67.31" y1="-10.16" x2="63.5" y2="-10.16" width="0.1524" layer="91"/>
<junction x="63.5" y="-10.16"/>
<pinref part="XP2" gate="G$1" pin="P19"/>
<wire x1="67.31" y1="-20.32" x2="63.5" y2="-20.32" width="0.1524" layer="91"/>
<junction x="63.5" y="-20.32"/>
<pinref part="XP2" gate="G$1" pin="P23"/>
<wire x1="67.31" y1="-30.48" x2="63.5" y2="-30.48" width="0.1524" layer="91"/>
<junction x="63.5" y="-30.48"/>
<pinref part="XP2" gate="G$1" pin="P27"/>
<wire x1="67.31" y1="-40.64" x2="63.5" y2="-40.64" width="0.1524" layer="91"/>
<junction x="63.5" y="-40.64"/>
<pinref part="XP2" gate="G$1" pin="P31"/>
<wire x1="67.31" y1="-50.8" x2="63.5" y2="-50.8" width="0.1524" layer="91"/>
<junction x="63.5" y="-50.8"/>
<pinref part="XP2" gate="G$1" pin="P35"/>
<wire x1="67.31" y1="-60.96" x2="63.5" y2="-60.96" width="0.1524" layer="91"/>
<junction x="63.5" y="-60.96"/>
<pinref part="XP2" gate="G$1" pin="P39"/>
<wire x1="67.31" y1="-71.12" x2="63.5" y2="-71.12" width="0.1524" layer="91"/>
<junction x="63.5" y="-71.12"/>
<pinref part="XP2" gate="G$1" pin="P57"/>
<wire x1="67.31" y1="-116.84" x2="63.5" y2="-116.84" width="0.1524" layer="91"/>
<junction x="63.5" y="-116.84"/>
</segment>
<segment>
<wire x1="66.04" y1="-142.24" x2="63.5" y2="-142.24" width="0.1524" layer="91"/>
<pinref part="U$7" gate="GND" pin="GND"/>
<wire x1="63.5" y1="-142.24" x2="63.5" y2="-144.78" width="0.1524" layer="91"/>
<pinref part="P1" gate="G$1" pin="2"/>
</segment>
<segment>
<pinref part="LED4" gate="G$1" pin="P$2"/>
<pinref part="U$8" gate="GND" pin="GND"/>
<wire x1="93.98" y1="-139.7" x2="93.98" y2="-142.24" width="0.1524" layer="91"/>
</segment>
</net>
<net name="+3.3V" class="0">
<segment>
<wire x1="129.54" y1="-147.32" x2="129.54" y2="-139.7" width="0.1524" layer="91"/>
<pinref part="U$5" gate="G$1" pin="+3.3V"/>
<pinref part="R3" gate="G$1" pin="P$2"/>
</segment>
<segment>
<pinref part="U$10" gate="G$1" pin="+3.3V"/>
<wire x1="137.16" y1="22.86" x2="137.16" y2="20.32" width="0.1524" layer="91"/>
<pinref part="R6" gate="G$1" pin="P$2"/>
</segment>
<segment>
<pinref part="U$17" gate="G$1" pin="+3.3V"/>
<wire x1="208.28" y1="-25.4" x2="208.28" y2="-27.94" width="0.1524" layer="91"/>
<wire x1="208.28" y1="-27.94" x2="198.12" y2="-27.94" width="0.1524" layer="91"/>
<pinref part="J3" gate="G$1" pin="P20"/>
<wire x1="186.69" y1="-20.32" x2="198.12" y2="-20.32" width="0.1524" layer="91"/>
<pinref part="J3" gate="G$1" pin="P10"/>
<wire x1="186.69" y1="5.08" x2="198.12" y2="5.08" width="0.1524" layer="91"/>
<wire x1="198.12" y1="5.08" x2="198.12" y2="-20.32" width="0.1524" layer="91"/>
<wire x1="198.12" y1="-27.94" x2="198.12" y2="-20.32" width="0.1524" layer="91"/>
<junction x="198.12" y="-20.32"/>
</segment>
<segment>
<pinref part="U$20" gate="G$1" pin="+3.3V"/>
<wire x1="127" y1="-101.6" x2="127" y2="-104.14" width="0.1524" layer="91"/>
<pinref part="R4" gate="G$1" pin="P$2"/>
</segment>
<segment>
<pinref part="U$1" gate="G$1" pin="+3.3V"/>
<wire x1="213.36" y1="-93.98" x2="213.36" y2="-91.44" width="0.1524" layer="91"/>
<pinref part="R5" gate="G$1" pin="P$2"/>
</segment>
</net>
<net name="DCLK" class="0">
<segment>
<pinref part="J3" gate="G$1" pin="P12"/>
<wire x1="186.69" y1="0" x2="210.82" y2="0" width="0.1524" layer="91"/>
<label x="213.36" y="0" size="1.778" layer="95"/>
</segment>
<segment>
<pinref part="XP2" gate="G$1" pin="P9"/>
<wire x1="67.31" y1="5.08" x2="53.34" y2="5.08" width="0.1524" layer="91"/>
<label x="45.72" y="5.08" size="1.778" layer="95"/>
</segment>
</net>
<net name="I1_A" class="0">
<segment>
<pinref part="J3" gate="G$1" pin="P16"/>
<wire x1="186.69" y1="-10.16" x2="210.82" y2="-10.16" width="0.1524" layer="91"/>
<label x="213.36" y="-10.16" size="1.778" layer="95"/>
</segment>
<segment>
<pinref part="XP2" gate="G$1" pin="P33"/>
<wire x1="67.31" y1="-55.88" x2="53.34" y2="-55.88" width="0.1524" layer="91"/>
<label x="45.72" y="-55.88" size="1.778" layer="95"/>
</segment>
</net>
<net name="I0_A" class="0">
<segment>
<pinref part="J3" gate="G$1" pin="P15"/>
<wire x1="173.99" y1="-10.16" x2="154.94" y2="-10.16" width="0.1524" layer="91"/>
<label x="147.32" y="-10.16" size="1.778" layer="95"/>
</segment>
<segment>
<pinref part="XP2" gate="G$1" pin="P34"/>
<wire x1="80.01" y1="-55.88" x2="93.98" y2="-55.88" width="0.1524" layer="91"/>
<label x="96.52" y="-55.88" size="1.778" layer="95"/>
</segment>
</net>
<net name="Q0_A" class="0">
<segment>
<pinref part="J3" gate="G$1" pin="P17"/>
<wire x1="173.99" y1="-15.24" x2="154.94" y2="-15.24" width="0.1524" layer="91"/>
<label x="147.32" y="-15.24" size="1.778" layer="95"/>
</segment>
<segment>
<pinref part="XP2" gate="G$1" pin="P38"/>
<wire x1="80.01" y1="-66.04" x2="93.98" y2="-66.04" width="0.1524" layer="91"/>
<label x="96.52" y="-66.04" size="1.778" layer="95"/>
</segment>
</net>
<net name="Q1_A" class="0">
<segment>
<pinref part="J3" gate="G$1" pin="P18"/>
<wire x1="186.69" y1="-15.24" x2="210.82" y2="-15.24" width="0.1524" layer="91"/>
<label x="213.36" y="-15.24" size="1.778" layer="95"/>
</segment>
<segment>
<pinref part="XP2" gate="G$1" pin="P37"/>
<wire x1="67.31" y1="-66.04" x2="53.34" y2="-66.04" width="0.1524" layer="91"/>
<label x="45.72" y="-66.04" size="1.778" layer="95"/>
</segment>
</net>
<net name="MOSI" class="0">
<segment>
<pinref part="J4" gate="G$1" pin="P5"/>
<wire x1="173.99" y1="-99.06" x2="144.78" y2="-99.06" width="0.1524" layer="91"/>
<label x="134.62" y="-99.06" size="1.778" layer="95"/>
</segment>
<segment>
<pinref part="XP2" gate="G$1" pin="P49"/>
<wire x1="67.31" y1="-96.52" x2="53.34" y2="-96.52" width="0.1524" layer="91"/>
<label x="45.72" y="-96.52" size="1.778" layer="95"/>
</segment>
</net>
<net name="SCLK" class="0">
<segment>
<pinref part="J4" gate="G$1" pin="P3"/>
<wire x1="173.99" y1="-93.98" x2="144.78" y2="-93.98" width="0.1524" layer="91"/>
<label x="134.62" y="-93.98" size="1.778" layer="95"/>
</segment>
<segment>
<pinref part="XP2" gate="G$1" pin="P53"/>
<wire x1="67.31" y1="-106.68" x2="53.34" y2="-106.68" width="0.1524" layer="91"/>
<label x="45.72" y="-106.68" size="1.778" layer="95"/>
</segment>
</net>
<net name="CSN" class="0">
<segment>
<wire x1="186.69" y1="-88.9" x2="195.58" y2="-88.9" width="0.1524" layer="91"/>
<pinref part="J4" gate="G$1" pin="P2"/>
<label x="198.12" y="-88.9" size="1.778" layer="95"/>
</segment>
<segment>
<pinref part="XP2" gate="G$1" pin="P55"/>
<wire x1="67.31" y1="-111.76" x2="53.34" y2="-111.76" width="0.1524" layer="91"/>
<label x="45.72" y="-111.76" size="1.778" layer="95"/>
</segment>
</net>
<net name="I1_B" class="0">
<segment>
<pinref part="J4" gate="G$1" pin="P19"/>
<wire x1="173.99" y1="-134.62" x2="154.94" y2="-134.62" width="0.1524" layer="91"/>
<label x="147.32" y="-134.62" size="1.778" layer="95"/>
</segment>
<segment>
<pinref part="XP2" gate="G$1" pin="P5"/>
<wire x1="67.31" y1="15.24" x2="53.34" y2="15.24" width="0.1524" layer="91"/>
<label x="45.72" y="15.24" size="1.778" layer="95"/>
</segment>
</net>
<net name="I0_B" class="0">
<segment>
<pinref part="J4" gate="G$1" pin="P20"/>
<wire x1="186.69" y1="-134.62" x2="208.28" y2="-134.62" width="0.1524" layer="91"/>
<label x="210.82" y="-134.62" size="1.778" layer="95"/>
</segment>
<segment>
<pinref part="XP2" gate="G$1" pin="P6"/>
<wire x1="80.01" y1="15.24" x2="93.98" y2="15.24" width="0.1524" layer="91"/>
<label x="96.52" y="15.24" size="1.778" layer="95"/>
</segment>
</net>
<net name="Q0_B" class="0">
<segment>
<pinref part="J4" gate="G$1" pin="P18"/>
<wire x1="186.69" y1="-129.54" x2="208.28" y2="-129.54" width="0.1524" layer="91"/>
<label x="210.82" y="-129.54" size="1.778" layer="95"/>
</segment>
<segment>
<pinref part="XP2" gate="G$1" pin="P2"/>
<wire x1="80.01" y1="25.4" x2="93.98" y2="25.4" width="0.1524" layer="91"/>
<label x="96.52" y="25.4" size="1.778" layer="95"/>
</segment>
</net>
<net name="Q1_B" class="0">
<segment>
<pinref part="J4" gate="G$1" pin="P17"/>
<wire x1="173.99" y1="-129.54" x2="154.94" y2="-129.54" width="0.1524" layer="91"/>
<label x="147.32" y="-129.54" size="1.778" layer="95"/>
</segment>
<segment>
<pinref part="XP2" gate="G$1" pin="P1"/>
<wire x1="67.31" y1="25.4" x2="53.34" y2="25.4" width="0.1524" layer="91"/>
<label x="45.72" y="25.4" size="1.778" layer="95"/>
</segment>
</net>
<net name="MISO" class="0">
<segment>
<pinref part="J4" gate="G$1" pin="P4"/>
<wire x1="186.69" y1="-93.98" x2="195.58" y2="-93.98" width="0.1524" layer="91"/>
<label x="198.12" y="-93.98" size="1.778" layer="95"/>
</segment>
<segment>
<pinref part="XP2" gate="G$1" pin="P51"/>
<wire x1="67.31" y1="-101.6" x2="53.34" y2="-101.6" width="0.1524" layer="91"/>
<label x="45.72" y="-101.6" size="1.778" layer="95"/>
</segment>
</net>
<net name="N$5" class="0">
<segment>
<pinref part="LED3" gate="G$1" pin="+"/>
<wire x1="129.54" y1="-154.94" x2="129.54" y2="-152.4" width="0.1524" layer="91"/>
<pinref part="R3" gate="G$1" pin="P$1"/>
</segment>
</net>
<net name="N$6" class="0">
<segment>
<pinref part="LED2" gate="G$1" pin="+"/>
<wire x1="119.38" y1="-154.94" x2="119.38" y2="-152.4" width="0.1524" layer="91"/>
<pinref part="R2" gate="G$1" pin="P$1"/>
</segment>
</net>
<net name="N$7" class="0">
<segment>
<pinref part="LED1" gate="G$1" pin="+"/>
<wire x1="109.22" y1="-154.94" x2="109.22" y2="-152.4" width="0.1524" layer="91"/>
<pinref part="R1" gate="G$1" pin="P$1"/>
</segment>
</net>
<net name="LED1" class="0">
<segment>
<pinref part="J3" gate="G$1" pin="P2"/>
<wire x1="186.69" y1="25.4" x2="200.66" y2="25.4" width="0.1524" layer="91"/>
<label x="203.2" y="25.4" size="1.778" layer="95"/>
</segment>
<segment>
<wire x1="109.22" y1="-139.7" x2="109.22" y2="-147.32" width="0.1524" layer="91"/>
<label x="106.68" y="-138.43" size="1.778" layer="95"/>
<pinref part="R1" gate="G$1" pin="P$2"/>
</segment>
</net>
<net name="LED2" class="0">
<segment>
<pinref part="J3" gate="G$1" pin="P3"/>
<wire x1="173.99" y1="20.32" x2="160.02" y2="20.32" width="0.1524" layer="91"/>
<label x="152.4" y="20.32" size="1.778" layer="95"/>
</segment>
<segment>
<wire x1="119.38" y1="-139.7" x2="119.38" y2="-147.32" width="0.1524" layer="91"/>
<label x="116.84" y="-138.43" size="1.778" layer="95"/>
<pinref part="R2" gate="G$1" pin="P$2"/>
</segment>
</net>
<net name="SLRD" class="0">
<segment>
<pinref part="J3" gate="G$1" pin="P7"/>
<wire x1="137.16" y1="15.24" x2="137.16" y2="10.16" width="0.1524" layer="91"/>
<wire x1="137.16" y1="10.16" x2="173.99" y2="10.16" width="0.1524" layer="91"/>
<pinref part="R6" gate="G$1" pin="P$1"/>
</segment>
</net>
<net name="FIFOADR1" class="0">
<segment>
<pinref part="J4" gate="G$1" pin="P8"/>
<wire x1="213.36" y1="-104.14" x2="186.69" y2="-104.14" width="0.1524" layer="91"/>
<wire x1="213.36" y1="-104.14" x2="213.36" y2="-99.06" width="0.1524" layer="91"/>
<pinref part="R5" gate="G$1" pin="P$1"/>
</segment>
</net>
<net name="SLOE" class="0">
<segment>
<wire x1="127" y1="-109.22" x2="127" y2="-114.3" width="0.1524" layer="91"/>
<pinref part="J4" gate="G$1" pin="P11"/>
<wire x1="127" y1="-114.3" x2="173.99" y2="-114.3" width="0.1524" layer="91"/>
<pinref part="R4" gate="G$1" pin="P$1"/>
</segment>
</net>
<net name="5V" class="0">
<segment>
<pinref part="XP2" gate="G$1" pin="P59"/>
<wire x1="67.31" y1="-121.92" x2="55.88" y2="-121.92" width="0.1524" layer="91"/>
<wire x1="55.88" y1="-121.92" x2="55.88" y2="-139.7" width="0.1524" layer="91"/>
<wire x1="55.88" y1="-139.7" x2="66.04" y2="-139.7" width="0.1524" layer="91"/>
<label x="50.8" y="-121.92" size="1.778" layer="95"/>
<pinref part="P1" gate="G$1" pin="1"/>
</segment>
</net>
<net name="N$1" class="0">
<segment>
<pinref part="XP2" gate="G$1" pin="P60"/>
<wire x1="80.01" y1="-121.92" x2="93.98" y2="-121.92" width="0.1524" layer="91"/>
<pinref part="R7" gate="G$1" pin="P$2"/>
<wire x1="93.98" y1="-121.92" x2="93.98" y2="-124.46" width="0.1524" layer="91"/>
</segment>
</net>
<net name="N$2" class="0">
<segment>
<pinref part="R7" gate="G$1" pin="P$1"/>
<pinref part="LED4" gate="G$1" pin="+"/>
<wire x1="93.98" y1="-129.54" x2="93.98" y2="-132.08" width="0.1524" layer="91"/>
</segment>
</net>
</nets>
</sheet>
</sheets>
</schematic>
</drawing>
</eagle>
